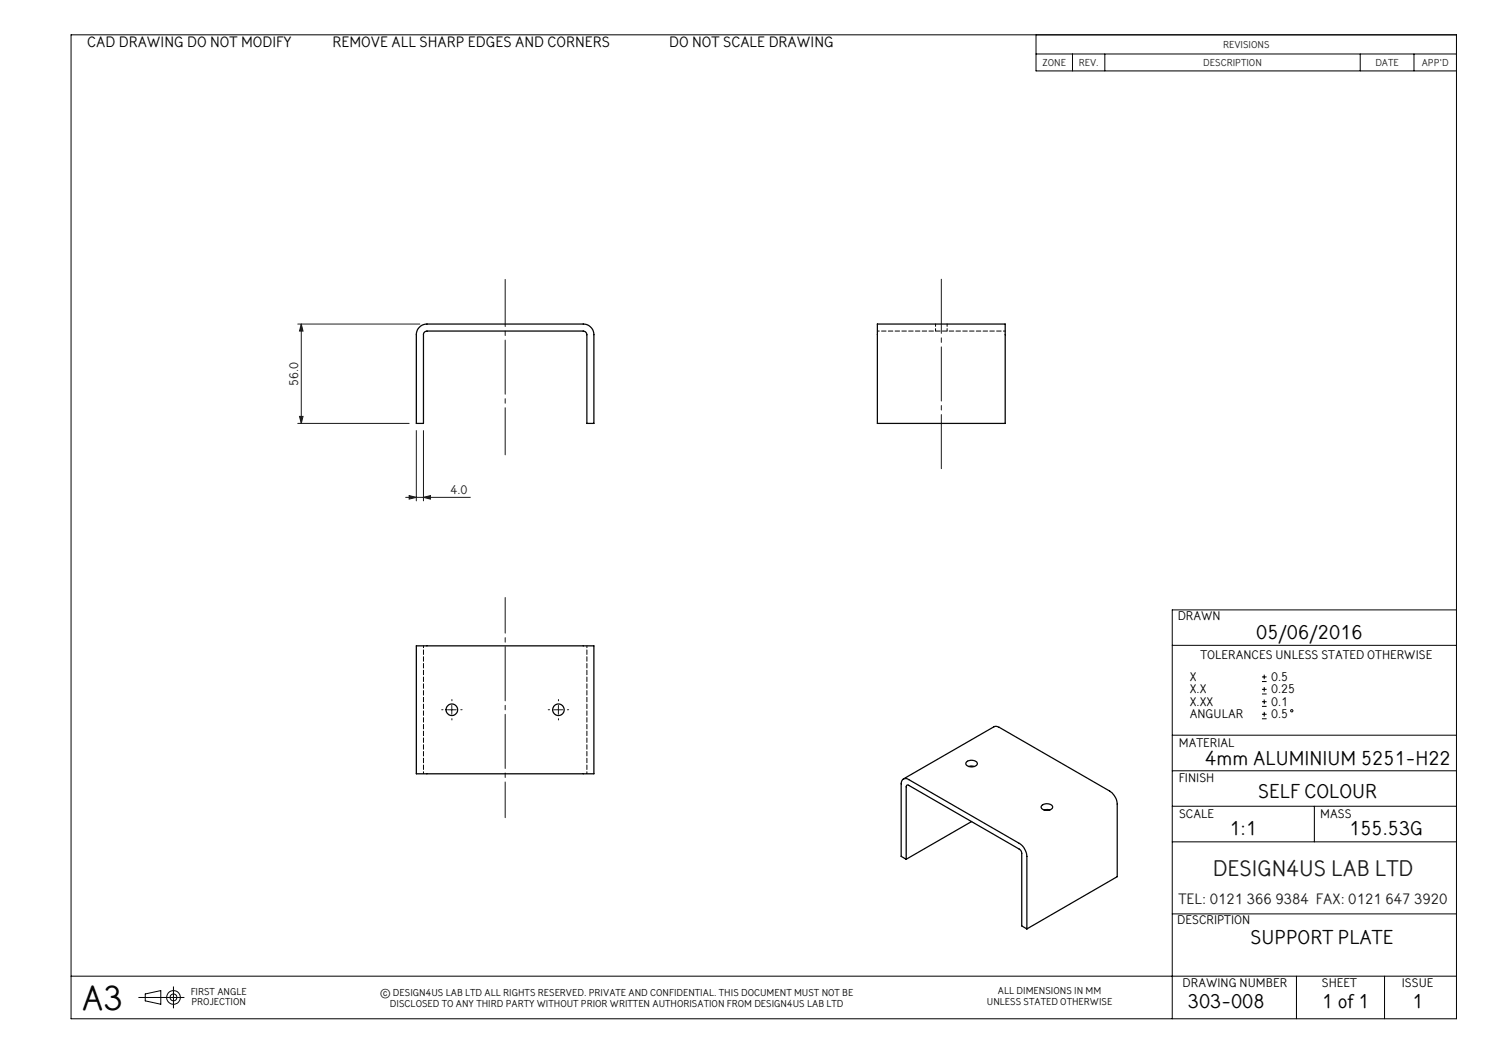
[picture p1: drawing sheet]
<svg xmlns="http://www.w3.org/2000/svg" width="420mm" height="297mm" viewBox="0 0 420 297" stroke-linecap="round" stroke-linejoin="round" font-family="sans-serif">
<g fill="none" stroke="#000" stroke-width=".28">
<path d="M20 9.8h390v277h-390zM291.6 9.8v10.2h118.4M291.6 15.2h118.4M301.9 15.2v4.8M311 15.2v4.8M382.9 15.2v4.8M398 15.2v4.8M410 171.7h-80v115.1M330 181.7h80M355.2 191.9h1.4M355.2 190.6h1.4M355.2 195.4h1.4"/>
<path d="M355.2 194.1h1.4M355.2 198.9h1.4M355.2 197.6h1.4M355.9 189.9v1.3M355.9 193.4v1.3M355.9 196.9v1.3M330 217h80M330 207h80M355.2 202.3h1.4M355.2 201.1h1.4M355.9 200.4v1.3M330 237h80"/>
<path d="M330 227h80M370 227v10M330 257.3h80M20 274.8h390M40.9 279.8l4.4-.9v3.8l-4.4-.9zM48.8 277.8v6M364.9 274.8v12M389.7 274.8v12M39.1 280.8h12.7"/>
<circle cx="363.6" cy="200.1" r=".32"/>
<circle cx="48.8" cy="280.8" r="1.92"/>
<circle cx="48.8" cy="280.8" r=".95"/>
</g>
<g fill="none" stroke="#191924" stroke-width=".28">
<path d="M83.8 91.2h34.4M84.8 91.2l.5 2h-1zM84.8 91.2v28M83.8 119.2h31.4M84.3 117.2h1l-.5 2zM115.2 139.5l2 .5-2 .5zM117.2 121.2v19.8M119.2 121.2v19.8M114.2 140h18.2M119.2 140l2-.5v1zM125.9 199.8h2.5M127.2 198.6v2.5"/>
<path d="M155.9 199.8h2.5M157.2 198.6v2.5"/>
</g>
<path d="M124.7 199.8h-.4M127.2 197.3v-.4M129.7 199.8h.4M154.7 199.8h-.4M157.2 197.3v-.4M159.7 199.8h.4M127.2 202.3v.4M157.2 202.3v.4" fill="none" stroke="#191924" stroke-width=".28" stroke-dasharray="15.2 1.3 1.3 1.3"/>
<path d="M142.2 78.7v49.3" fill="none" stroke="#191924" stroke-width=".28" stroke-dasharray="15.2 1.3 1.3 1.3" stroke-dashoffset="2"/>
<path d="M265 132.8v-55" fill="none" stroke="#191924" stroke-width=".28" stroke-dasharray="15.2 1.3 1.3 1.3" stroke-dashoffset="-.8"/>
<path d="M142.2 168.2v62" fill="none" stroke="#191924" stroke-width=".28" stroke-dasharray="15.2 1.3 1.3 1.3" stroke-dashoffset="5.2"/>
<g fill="#191924">
<path d="M115.2 139.5l2 .5-2 .5zM119.2 140l2-.5v1z"/>
<path d="M84.8 91.2l.5 2h-1zM84.3 117.2h1l-.5 2z"/>
</g>
<g fill="none" stroke="#000" stroke-width=".35">
<path d="M118.1 92.1l.7-.6 1.4-.3h44a3 3 0 0 1 3 3v25h-2v-25a1.09 1.09 0 0 0-1-1h-44a1.02 1.02 0 0 0-1 1v25h-2v-25l.3-1.4zM247 91.2h36v28h-36zM117.2 181.8h50v36h-50zM254.3 219.3l26-14.8 1 .2 31.1 18a4.8 4.8 0 0 1 2.1 3.7v20.4l-25.4 14.7M272.1 214.5a2.08 2.08 0 0 1 3 .4 1.86 1.86 0 0 1-3.2 .1zM272.7 215.8l.5-.2 1.1 .2M273.5 231.3l-18.4 10.6M293.3 226.7a2.06 2.06 0 0 1 3 .5 1.86 1.86 0 0 1-3.2 .1zM293.9 228l.9-.1 .7 .1M255.1 241.9l-1.4-.8v-20.4a1.28 1.28 0 0 1 .6-1.4 1.28 1.28 0 0 1 1.5 .2l31.1 17.9a4.7 4.7 0 0 1 2.2 3.7v20.4M255.1 241.9v-20.4a.44 .44 0 0 1 .2-.4 .44 .44 0 0 1 .5 0l31.5 18.3 .3 .7v20.6l1.5 .8"/>
<circle cx="127.2" cy="199.8" r="1.64"/>
<circle cx="157.2" cy="199.8" r="1.63"/>
</g>
<path d="M283 93.2h-36M119.2 181.8v36M165.2 217.8v-36" fill="none" stroke="#000" stroke-width=".28" stroke-dasharray="1.3 .6" stroke-dashoffset=".7"/>
<path d="M263.4 91.2v2M266.6 93.2v-2" fill="none" stroke="#000" stroke-width=".28" stroke-dasharray="1.3 .6" stroke-dashoffset=".6"/>
<text font-size="9.9" x="23" y="284.3">A3</text>
<text font-size="6.3" fill="#191924" x="341.4" y="246.5">DESIGN4US LAB LTD</text>
<g font-size="5.6">
<text x="353.6" y="179.8">05/06/2016</text>
<text x="339.3" y="215.2">4mm ALUMINIUM 5251-H22</text>
<text x="354.2" y="224.7">SELF COLOUR</text>
<text x="346.1" y="235">1:1</text>
<text x="379.8" y="235">155.53G</text>
<text x="352" y="265.8">SUPPORT PLATE</text>
<text x="334.4" y="283.8">303-008</text>
<text x="372.1" y="283.8">1 of 1</text>
<text x="397.5" y="283.8">1</text>
</g>
<g font-size="4.2">
<text x="24.5" y="13.2">CAD DRAWING DO NOT MODIFY</text>
<text x="93.6" y="13.2">REMOVE ALL SHARP EDGES AND CORNERS</text>
<text x="188.4" y="13.2">DO NOT SCALE DRAWING</text>
</g>
<text font-size="4.2" fill="#191924" x="331.7" y="254.5">TEL: 0121 366 9384 FAX: 0121 647 3920</text>
<g font-size="3.5" fill="#191924">
<text x="83.9" y="108.6" transform="rotate(-90 83.9 108.6)">56.0</text>
<text x="126.8" y="139.1">4.0</text>
</g>
<g font-size="3.5">
<text x="331.5" y="174.6">DRAWN</text>
<text x="337.9" y="185.6">TOLERANCES UNLESS STATED OTHERWISE</text>
<text x="334.9" y="191.7">X</text>
<text x="357.8" y="191.7">0.5</text>
<text x="334.9" y="195.2">X.X</text>
<text x="357.8" y="195.2">0.25</text>
<text x="334.9" y="198.7">X.XX</text>
<text x="334.9" y="202.2">ANGULAR</text>
<text x="357.8" y="198.7">0.1</text>
<text x="357.8" y="202.2">0.5</text>
<text x="331.9" y="210.2">MATERIAL</text>
<text x="331.9" y="220.2">FINISH</text>
<text x="331.9" y="230.2">SCALE</text>
<text x="371.7" y="230.2">MASS</text>
<text x="331.4" y="260.2">DESCRIPTION</text>
<text x="332.9" y="277.9">DRAWING NUMBER</text>
<text x="372.1" y="277.9">SHEET</text>
<text x="394.6" y="277.9">ISSUE</text>
</g>
<g font-size="2.8" fill="#191924">
<text x="344.3" y="13.6">REVISIONS</text>
<text x="293.5" y="18.7">ZONE</text>
<text x="303.7" y="18.7">REV.</text>
<text x="338.7" y="18.7">DESCRIPTION</text>
<text x="387.2" y="18.7">DATE</text>
<text x="400.2" y="18.6">APP'D</text>
</g>
<g font-size="2.8">
<text x="53.7" y="280.1">FIRST ANGLE</text>
<text x="107" y="280.4">© DESIGN4US LAB LTD ALL RIGHTS RESERVED. PRIVATE AND CONFIDENTIAL. THIS DOCUMENT MUST NOT BE</text>
<text x="280.9" y="279.8">ALL DIMENSIONS IN MM</text>
<text x="53.9" y="283.1">PROJECTION</text>
<text x="109.8" y="283.4">DISCLOSED TO ANY THIRD PARTY WITHOUT PRIOR WRITTEN AUTHORISATION FROM DESIGN4US LAB LTD</text>
<text x="277.8" y="282.8">UNLESS STATED OTHERWISE</text>
</g>
</svg>
